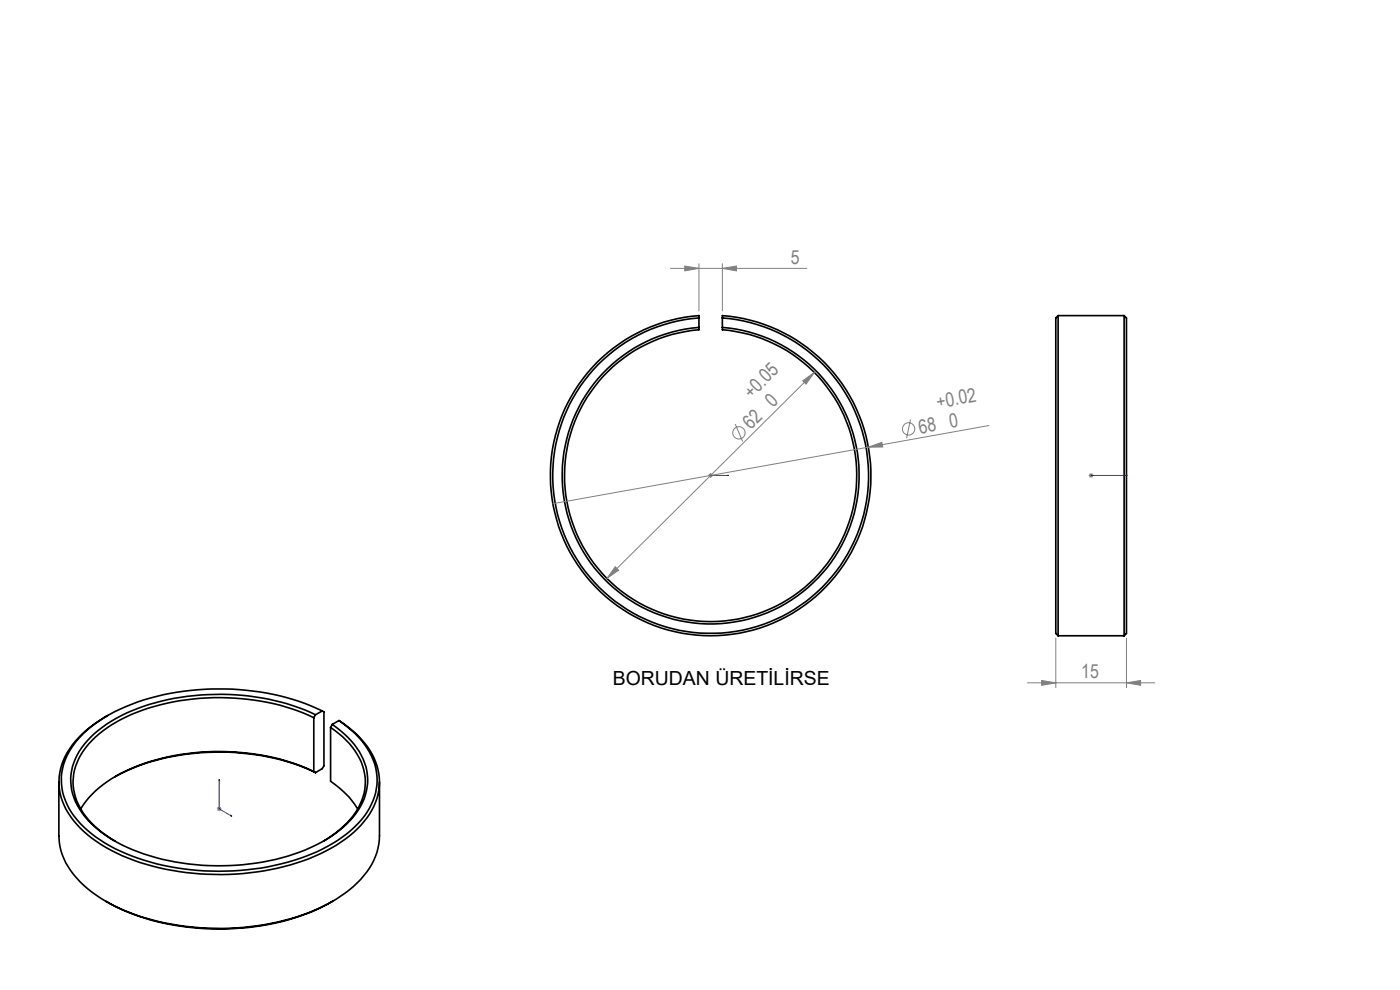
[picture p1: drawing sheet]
<svg xmlns="http://www.w3.org/2000/svg" width="297mm" height="210mm" viewBox="0 0 297 210" stroke-linecap="round" stroke-linejoin="round" font-family="sans-serif">
<g fill="none" stroke="#000" stroke-width=".35">
<path d="M126.7 76.8a34.1 34.1 0 0 1 21.6-9.9v3a31 31 0 0 0-24 47.2 31 31 0 0 0 52.9 0 31 31 0 0 0-24-47.2v-3a34 34 0 0 1 29.9 44.4 34 34 0 0 1-50.1 18.6 34 34 0 0 1-6.3-53.1zM148.3 67.4a33.5 33.5 0 0 0-26.1 50.9 33.5 33.5 0 0 0 57.1 0 33.5 33.5 0 0 0-26.1-50.9M148.3 69.5a31.5 31.5 0 0 0-24.4 47.8 31.5 31.5 0 0 0 53.7 0 31.5 31.5 0 0 0-24.4-47.8M224.5 66.9v68M224.5 66.9l-.5 .5v67l.5 .5M224.5 66.9h14M238.5 66.9v68M238.5 66.9l.5 .5v67l-.5 .5M224.5 134.9h14M22.8 151.8a21.1 21.1 0 0 0-9.4 9.5 12.4 12.4 0 0 0 2.9 13.5 32 32 0 0 0 16 8.9 54.9 54.9 0 0 0 35.6-2.6 23.8 23.8 0 0 0 11-9.2 12.5 12.5 0 0 0-2.4-15.2l-2.4-2.3-2.2-1.5M66.6 152.3a49.3 49.3 0 0 0-28.4-3.7 36.7 36.7 0 0 0-17.2 7.1 13.2 13.2 0 0 0-5.5 10.9 14.3 14.3 0 0 0 6.3 10.1l2.6 1.7M66.6 152.3v11.4"/>
<path d="M66.9 151.6a50.4 50.4 0 0 0-40.1-.3 22.5 22.5 0 0 0-10.4 8.9 11.4 11.4 0 0 0 1.6 13 27.8 27.8 0 0 0 13.8 8.3 51 51 0 0 0 34.1-1.7 21.3 21.3 0 0 0 11-9.6 11.5 11.5 0 0 0-2.4-13l-2.3-2.2-1.7-1.3M66.9 151.6l-.3 .7M68.4 150.8a53.9 53.9 0 0 0-35.2-3.1 33.2 33.2 0 0 0-16.2 8.6 12.4 12.4 0 0 0-2.8 14.3 21 21 0 0 0 9.2 8.8 52.1 52.1 0 0 0 32 4.7 39 39 0 0 0 19-7.9 14.2 14.2 0 0 0 5.6-11.5 15.7 15.7 0 0 0-7.2-11.2l-.9-.6M68.4 150.8l.3 .2v11.4l-.3 .6-1.5 .9M68.4 150.8l-1.5 .8M70.1 154.3a15.2 15.2 0 0 1 7.4 10.6 13.1 13.1 0 0 1-5.3 11l-1.7 1.3-1.9 1.2M70.1 154.3v11.4a19.4 19.4 0 0 1 5.8 5.9M70.5 153.7l-.4 .6M71.9 152.9l-1.4 .8M12.5 165.9v11.4a14.3 14.3 0 0 0 5.2 10.5 37.1 37.1 0 0 0 18.9 8.3 54.6 54.6 0 0 0 31.3-3.6 24 24 0 0 0 11-9.2l1.1-2.5 .5-2.6v-12.3M66.6 163.7a49.3 49.3 0 0 0-28.4-3.7 35.6 35.6 0 0 0-18 7.8l-1.4 1.5-1.7 2.3M66.6 163.7l.3 .2"/>
<path d="M66.9 163.9a50.3 50.3 0 0 0-38.9-.9l-3.6 1.8M22.5 191.2a51.3 51.3 0 0 0 32.9 5.2 44.5 44.5 0 0 0 15.2-5.2"/>
</g>
<g fill="none" stroke="#808080" stroke-width=".21">
<path d="M142.2 56.9h29M145.3 56.4l3 .5-3 .6zM148.3 55.9v10.1M153.2 56.9l3-.5v1.1zM153.2 55.9v10.1M172.8 79l-44 43.7M156 89.9l1.6 3.8M170.3 80.8l2.5-1.8-1.8 2.5zM184.2 94.9l2.9-1.1 .2 1zM193.1 89l-.8 3.9M209.8 90.3l-92.5 16.5M150.2 100.9h1.1"/>
<path d="M150.4 100.5l.7 .7M150.7 100.4v.9M151.1 100.5l-.7 .7M231 100.9h1M231.1 100.5l.7 .7M231.5 100.4v.9M231.8 100.5l-.7 .7M130.5 120.2l.7 .8-2.4 1.7zM224 135.4v10.5M239 135.4v10.5M218 144.8h27M221 144.3l3 .5-3 .6z"/>
<path d="M239 144.8l3-.5v1.1zM46 171.6h1M46.1 171.2l.7 .7M46.5 171.1v1M46.8 171.2l-.7 .7"/>
<circle cx="156.8" cy="91.8" r="1.3"/>
<circle cx="192.7" cy="91" r="1.31"/>
</g>
<path d="M150.7 100.9h.1zM150.7 100.9h.1M150.7 100.9h3.9M154.6 100.9h-.4h.4M231.4 100.9h.2zM231.5 100.9h.1M231.5 100.9h7.6M239.1 100.9h-.3h.3M46.5 165.3l.1 .4-.2-.1zM46.5 165.3v6.3l2.7 1.6M49 172.9l.2 .3-.2-.1z" fill="none" stroke="#00f" stroke-width=".21"/>
<g fill="#00f">
<path d="M154.2 100.9h.4zM150.7 100.9h.1z"/>
<path d="M231.4 100.9h.2zM238.8 100.9h.3z"/>
<path d="M49 172.9l.2 .3-.2-.1zM46.5 165.3l.1 .4-.2-.1z"/>
</g>
<g fill="#808080">
<path d="M184.2 94.9l2.9-1.1 .2 1z"/>
<path d="M145.3 56.4l3 .5-3 .6zM153.2 56.9l3-.5v1.1z"/>
<path d="M130.5 120.2l-1.7 2.5 2.4-1.7zM170.3 80.8l.7 .7 1.8-2.5z"/>
<path d="M221 144.3l3 .5-3 .6zM239 144.8l3-.5v1.1z"/>
</g>
<g font-size="4.1" fill="#808080">
<text x="167.7" y="56">5</text>
<text x="159.3" y="84.7" transform="rotate(-45 159.3 84.7)">+0.05</text>
<text x="164" y="86.6" transform="rotate(-45 164 86.6)">0</text>
<text x="198.9" y="86.6" transform="rotate(-10 198.9 86.6)">+0.02</text>
<text x="159.3" y="91.3" transform="rotate(-45 159.3 91.3)">62</text>
<text x="195.1" y="92" transform="rotate(-10 195.1 92)">68</text>
<text x="201.7" y="90.8" transform="rotate(-10 201.7 90.8)">0</text>
<text x="229.4" y="143.9">15</text>
</g>
<text font-size="4.1" x="130" y="145.3">BORUDAN ÜRETİLİRSE</text>
</svg>
